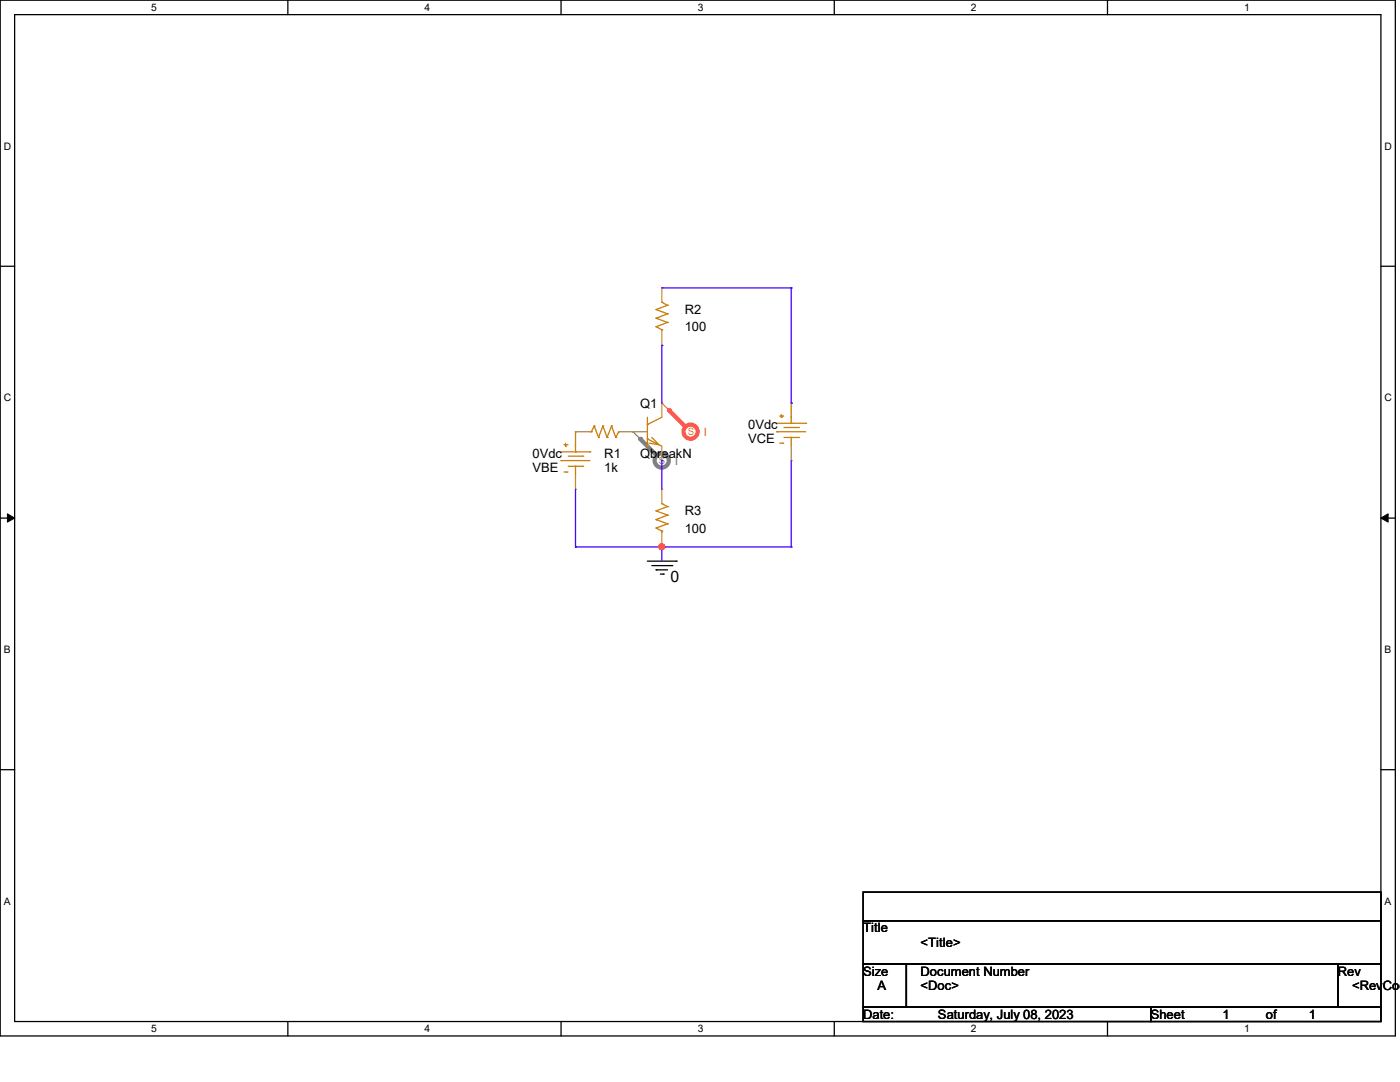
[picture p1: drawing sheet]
<svg xmlns="http://www.w3.org/2000/svg" width="279mm" height="216mm" viewBox="0 0 279 216" stroke-linecap="round" stroke-linejoin="round" font-family="sans-serif">
<path d="M0 0h278.5v206.7h-278.5zM2.9 2.9h272.7v200.9h-272.7z" fill="none" stroke="#000" stroke-width=".25"/>
<g fill="#fff">
<path d="M30.2 .3h1.1v2.3h-1.1z"/>
<path d="M30.2 204.1h1.1v2.3h-1.1z"/>
</g>
<path d="M57.4 0v2.9M57.4 203.8v2.9" fill="none" stroke="#000" stroke-width=".25"/>
<g fill="#fff">
<path d="M84.7 .3h1.1v2.3h-1.1z"/>
<path d="M84.7 204.1h1.1v2.3h-1.1z"/>
</g>
<path d="M112 0v2.9M112 203.8v2.9" fill="none" stroke="#000" stroke-width=".25"/>
<g fill="#fff">
<path d="M139.2 .3h1.1v2.3h-1.1z"/>
<path d="M139.2 204.1h1.1v2.3h-1.1z"/>
</g>
<path d="M166.5 0v2.9M166.5 203.8v2.9" fill="none" stroke="#000" stroke-width=".25"/>
<g fill="#fff">
<path d="M193.8 .3h1.1v2.3h-1.1z"/>
<path d="M193.8 204.1h1.1v2.3h-1.1z"/>
</g>
<path d="M221 0v2.9M221 203.8v2.9" fill="none" stroke="#000" stroke-width=".25"/>
<g fill="#fff">
<path d="M248.3 .3h1.1v2.3h-1.1z"/>
<path d="M248.3 204.1h1.1v2.3h-1.1z"/>
<path d="M.8 28h1.4v2.3h-1.4z"/>
<path d="M276.3 28h1.4v2.3h-1.4z"/>
<path d="M.8 78.2h1.4v2.3h-1.4z"/>
<path d="M276.3 78.2h1.4v2.3h-1.4z"/>
</g>
<path d="M0 53.1h2.9M275.6 53.1h2.9" fill="none" stroke="#000" stroke-width=".25"/>
<g fill="#fff">
<path d="M.8 128.5h1.3v2.2h-1.3z"/>
<path d="M276.3 128.5h1.3v2.2h-1.3z"/>
</g>
<path d="M0 103.4h2.9M275.6 103.4h2.9" fill="none" stroke="#000" stroke-width=".25"/>
<path d="M1.5 102.5l1.4 .9-1.4 .8zM275.6 103.4l1.4-.9v1.7z" fill="#000" stroke="#000" stroke-width=".2"/>
<g fill="#fff">
<path d="M.8 178.7h1.3v2.2h-1.3z"/>
<path d="M276.3 178.7h1.3v2.2h-1.3z"/>
</g>
<g fill="none" stroke="#000" stroke-width=".25">
<path d="M129.2 112h5.8M130.1 112.9h4M130.9 113.7h.1M130.9 113.7h2.3M131.8 114.6h.6M132.4 114.6h.1M134.1 112.9h.1M135 112h.1M0 153.6h2.9M275.6 153.6h2.9M172.3 178h103.3v5.7h-103.3zM172.3 183.7h103.3v8.7h-103.3z"/>
<path d="M172.3 192.4h8.6v8.6h-8.6zM180.9 192.4h86.1v8.6h-86.1zM267 192.4h8.6v8.6h-8.6zM172.3 201h57.4v2.8h-57.4zM229.7 201h45.9v2.8h-45.9z"/>
</g>
<path d="M132.1 80.4h.1M132.1 80.4l2.9 2.9" fill="none" stroke="#f55" stroke-width=".25"/>
<path d="M133.5 81.9l3.2 3.1" fill="none" stroke="#f55" stroke-width=".85"/>
<circle cx="133.5" cy="81.9" r=".42" fill="#f55"/>
<circle cx="137.8" cy="86.1" r="1.42" fill="none" stroke="#f55" stroke-width=".85"/>
<path d="M126.3 86.1h.1M126.3 86.1l2.9 2.9" fill="none" stroke="#808080" stroke-width=".25"/>
<path d="M127.8 87.6l3.1 3.2" fill="none" stroke="#808080" stroke-width=".85"/>
<circle cx="127.8" cy="87.6" r=".42" fill="#808080"/>
<circle cx="132.1" cy="91.9" r="1.42" fill="none" stroke="#808080" stroke-width=".85"/>
<g fill="none" stroke="#cc8006" stroke-width=".25">
<path d="M130.9 65.2h.1M130.9 63.5h.1M130.9 61.8h.1M130.9 65.2l1.2 .6M130.9 63.5l2.3 .8M130.9 61.8l2.3 .8M132.1 60.3h.1M132.1 65.8h.1M132.1 65.8v.3M132.1 60.3l1.1 .6M133.2 64.3h.1M133.2 62.6h.1"/>
<path d="M133.2 60.9h.1M133.2 64.3l-2.3 .9M133.2 62.6l-2.3 .9M133.2 60.9l-2.3 .9M112 91.9h.1M112 91.9h5.7M112 90.2h5.7M112.6 88.7h.6M112.6 94.2h.6M112.9 89h.1M112.9 88.4v.6M113.2 88.7h.1"/>
<path d="M113.2 94.2h.1M113.4 91h2.9M113.4 93h2.9M114.9 90.2h.1M114.9 93h.1M114.9 86.1h.1M114.9 86.1v4.1M114.9 93v1.8M116.3 91h.1M116.3 93h.1M117.7 90.2h.1M117.7 86.1h.3"/>
<path d="M118 86.1h.1M118.6 85h.1M118.6 85l-.6 1.1M118.6 85l.9 2.3M119.5 87.3h.1M120.3 85h.1M120.3 85l-.8 2.3M120.3 85l.9 2.3M121.2 87.3h.1M122 85h.1M122 85l-.8 2.3M122 85l.9 2.3"/>
<path d="M122.9 87.3h.1M123.5 86.1h.1M123.5 86.1l-.6 1.2M129.2 84.7h.1M129.2 87.6h.1M129.2 89h.1M129.2 87.6l2.9 1.4M129.2 83.3v5.7M130.1 87.3l1.4 1.4-2-.3M132.1 83.3l-2.9 1.4M155 86.1h.1M155 86.1h5.8"/>
<path d="M155 84.5h5.8M155.6 83h.6M155.6 88.4h.6M155.9 83.3h.1M155.9 82.7v.6M156.2 83h.1M156.2 88.4h.1M156.5 85.3h2.8M156.5 87.3h2.8M157.9 84.5h.1M157.9 87.3h.1M157.9 80.4h.1"/>
<path d="M157.9 80.4v4.1M157.9 87.3v1.7M159.3 85.3h.1M159.3 87.3h.1M160.8 84.5h.1M130.9 105.4h.1M130.9 103.7h.1M130.9 101.9h.1M130.9 105.4l1.2 .6M130.9 103.7l2.3 .8M130.9 101.9l2.3 .9M132.1 100.5h.1"/>
<path d="M132.1 106h.1M132.1 100.5l1.1 .6M132.1 106v.3M133.2 104.5h.1M133.2 102.8h.1M133.2 101.1h.1M133.2 104.5l-2.3 .9M133.2 102.8l-2.3 .9M133.2 101.1l-2.3 .8"/>
</g>
<g fill="none" stroke="#a84" stroke-width=".25">
<path d="M132.1 57.4h.1M132.1 57.4v2.9M132.1 68.9h.1M132.1 66.1v2.8M114.9 86.1h.1M114.9 97.6h.1M114.9 94.8v2.8M114.9 86.1h2.8M123.5 86.1h5.7M126.3 86.1h.1M132.1 80.4h.1M132.1 91.9h.1"/>
<path d="M132.1 97.6h.1M132.1 80.4v2.9M132.1 89v2.9M132.1 97.6v2.9M157.9 80.4h.1M157.9 91.9h.1M157.9 89v2.9M132.1 109.1h.1M132.1 106.3v2.8"/>
</g>
<g fill="none" stroke="#4200ff" stroke-width=".25">
<path d="M132.1 57.4h25.8M157.9 57.4h.1M157.9 57.4v23M132.1 68.9h.1M132.1 68.9v11.5M114.9 97.6v11.5M132.1 91.9h.1M132.1 91.9v5.7M157.9 80.4h.1M157.9 91.9v17.2M114.9 109.1h.1M114.9 109.1h43"/>
<path d="M132.1 109.1h.1M132.1 109.1v2.9M157.9 109.1h.1"/>
</g>
<circle cx="132.1" cy="109.1" r=".56" fill="#f00" stroke="#f00" stroke-width=".25"/>
<text font-size="3.1" x="133.8" y="116.2">0</text>
<g font-size="2.6">
<text x="136.7" y="62.7">R2</text>
<text x="136.7" y="66.1">100</text>
<text x="127.8" y="81.3">Q1</text>
<text x="149.3" y="88.5">VCE</text>
<text x="149.3" y="85.6">0Vdc</text>
<text x="106.3" y="94.2">VBE</text>
<text x="106.3" y="91.4">0Vdc</text>
<text x="120.6" y="91.4">R1</text>
<text x="120.6" y="94.2">1k</text>
<text x="127.8" y="91.4">QbreakN</text>
<text x="136.7" y="102.8">R3</text>
<text x="136.7" y="106.3">100</text>
<text x="172.3" y="186.1">Title</text>
<text x="183.7" y="188.9">&lt;Title&gt;</text>
<text x="172.3" y="194.7">Size</text>
<text x="175.1" y="197.6">A</text>
<text x="183.7" y="194.7">Document Number</text>
<text x="183.7" y="197.6">&lt;Doc&gt;</text>
<text x="267" y="194.7">Rev</text>
<text x="269.8" y="197.6">&lt;RevCod</text>
<text x="172.3" y="203.3">Date:</text>
<text x="187.2" y="203.3">Saturday, July 08, 2023</text>
<text x="229.7" y="203.3">Sheet</text>
<text x="244" y="203.3">1</text>
<text x="252.6" y="203.3">of</text>
<text x="261.2" y="203.3">1</text>
</g>
<text font-size="2.3" fill="#f55" x="140.4" y="87.1">I</text>
<text font-size="2.3" fill="#808080" x="134.7" y="92.8">I</text>
<g font-size="2.1">
<text x="30.2" y="2.2">5</text>
<text x="84.7" y="2.2">4</text>
<text x="139.2" y="2.2">3</text>
<text x="193.8" y="2.2">2</text>
<text x="248.3" y="2.2">1</text>
<text x=".8" y="29.8">D</text>
<text x="276.3" y="29.8">D</text>
<text x=".8" y="80.1">C</text>
<text x="276.3" y="80.1">C</text>
<text x=".8" y="130.3">B</text>
<text x="276.3" y="130.3">B</text>
<text x=".8" y="180.5">A</text>
<text x="276.3" y="180.5">A</text>
<text x="30.2" y="206">5</text>
<text x="84.7" y="206">4</text>
<text x="139.2" y="206">3</text>
<text x="193.8" y="206">2</text>
<text x="248.3" y="206">1</text>
</g>
<text font-size="2" fill="#f55" x="137.2" y="86.8">S</text>
<text font-size="2" fill="#808080" x="131.5" y="92.6">S</text>
</svg>
